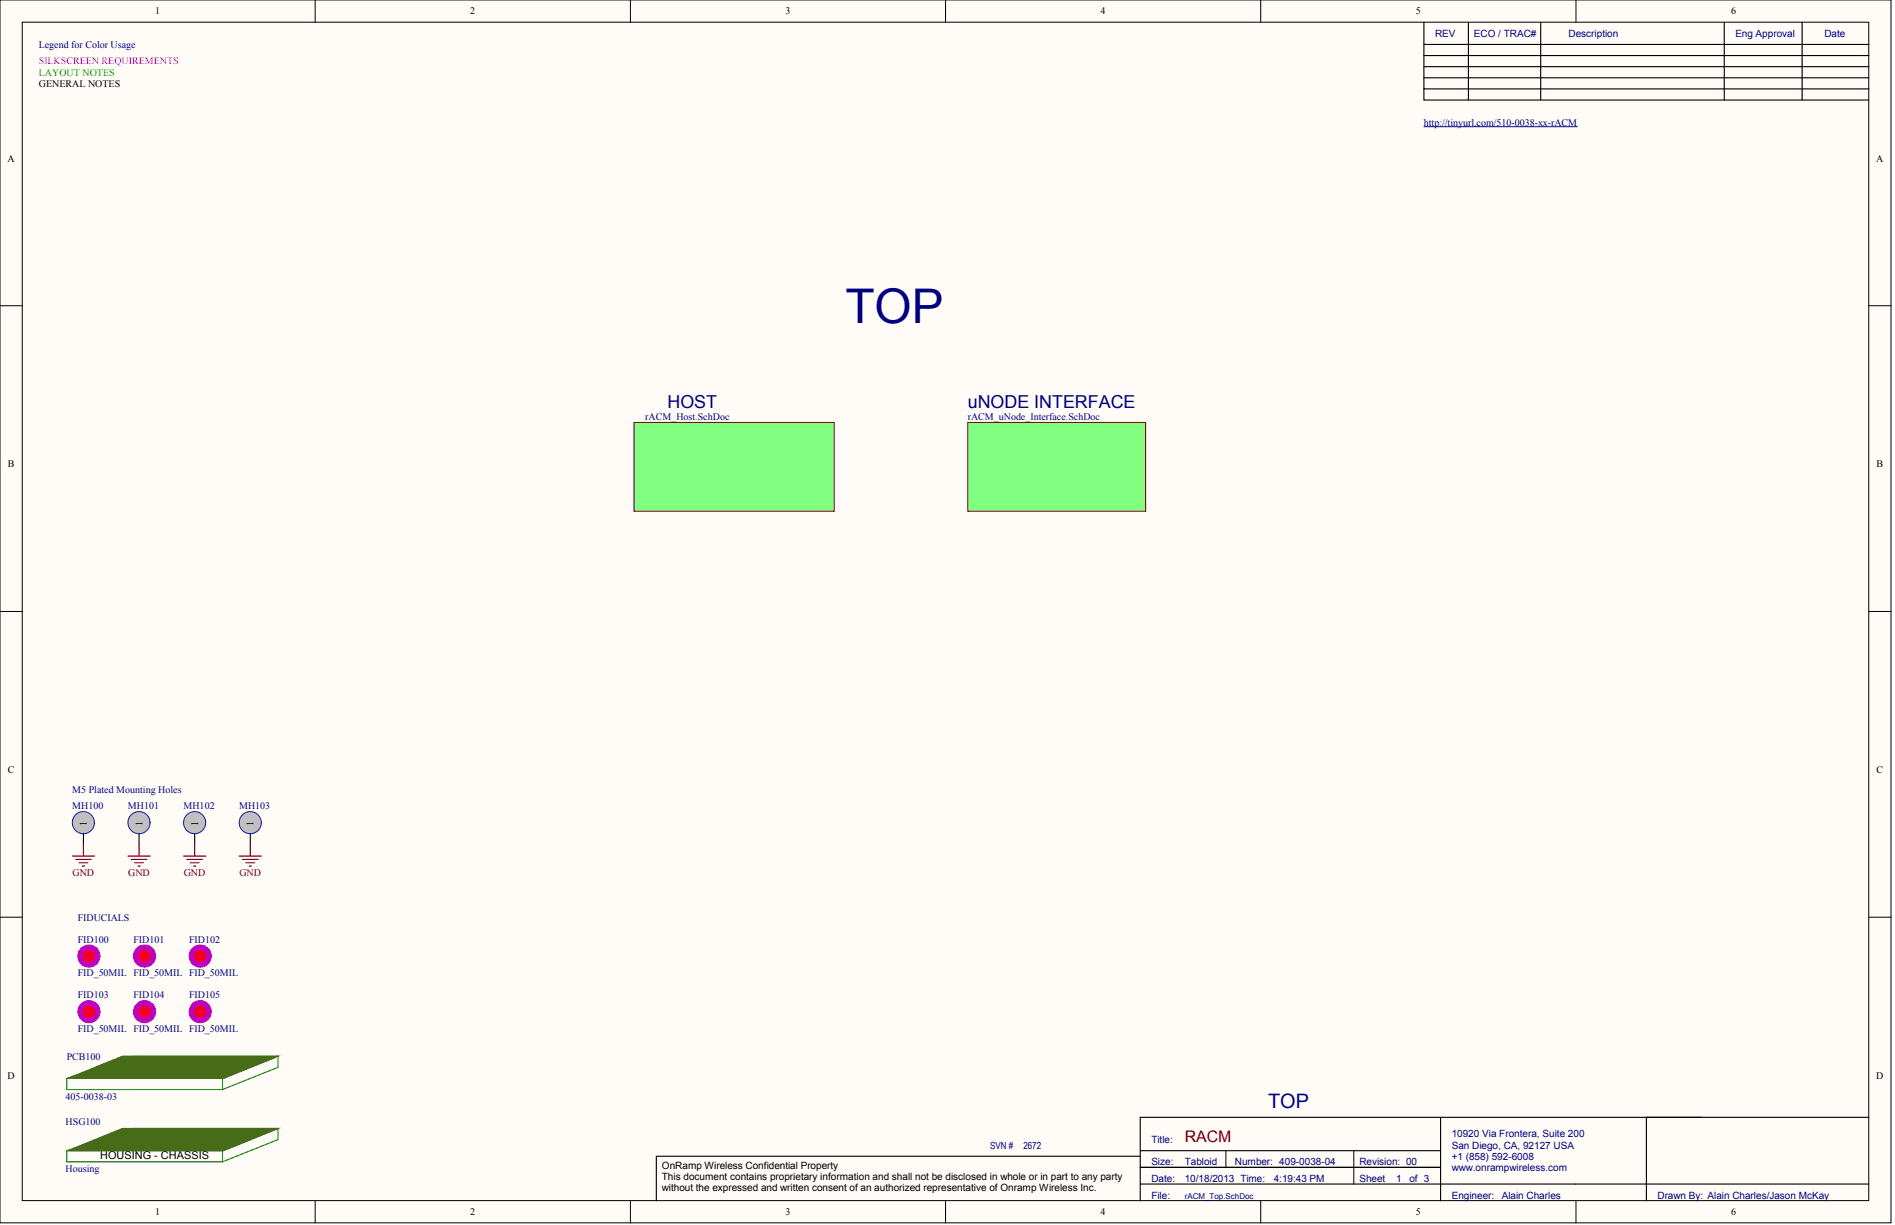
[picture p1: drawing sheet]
<svg xmlns="http://www.w3.org/2000/svg" width="720mm" height="465mm" viewBox="0 0 720 465" stroke-linecap="round" stroke-linejoin="round" font-family="sans-serif">
<g fill="#fffcf8" stroke="#000" stroke-width=".38">
<path d="M0 0h718.5v464.5h-718.5z"/>
<path d="M8.5 8.4h701.5v447.7h-701.5z"/>
</g>
<g fill="none" stroke="#000" stroke-width=".38">
<path d="M119.7 0v8.4M239.5 0v8.4M359.3 0v8.4M479 0v8.4M598.8 0v8.4M0 116.1h8.5M710.1 116.1h8.4M0 232.3h8.5M710.1 232.3h8.4M0 348.4h8.5M710.1 348.4h8.4M465.8 437.1v6.3"/>
<path d="M514.4 437.1v12.7M119.7 456.1v8.4M239.5 456.1v8.4M359.3 456.1v8.4M479 456.1v8.4M598.8 456.1v8.4"/>
</g>
<g fill="none" stroke="#000" stroke-width=".42">
<path d="M541 8.4v8.5h169.1M541 16.9v4.2h169.1M557.9 8.4v29.6M585.4 8.4v29.6M655.1 8.4v29.6M684.7 8.4v29.6M541 21.1v4.2h169.1M541 25.3v4.2h169.1M541 29.5v4.3h169.1M541 33.8v4.2h169.1M433.2 439.2h-183.8v16.9M433.2 437.1h114.2"/>
<path d="M547.4 424.4v31.7M646.7 424.4h-213.5v31.7M710.1 424.4h-84.5v31.7M433.2 449.8h276.9M433.2 443.4h114.2"/>
</g>
<g fill="#80ff80" stroke="#800000" stroke-width=".38">
<path d="M240.9 160.5h76.1v33.7h-76.1z"/>
<path d="M367.7 160.5h67.6v33.7h-67.6z"/>
</g>
<g fill="#bf00bf" stroke="#bf00bf" stroke-width=".38">
<circle cx="33.8" cy="363.2" r="4.2"/>
<circle cx="54.9" cy="363.2" r="4.2"/>
<circle cx="76.1" cy="363.2" r="4.2"/>
<circle cx="33.8" cy="384.3" r="4.2"/>
<circle cx="54.9" cy="384.3" r="4.2"/>
<circle cx="76.1" cy="384.3" r="4.2"/>
</g>
<g fill="#f00" stroke="#f00" stroke-width=".38">
<circle cx="33.8" cy="363.2" r="2.09"/>
<circle cx="54.9" cy="363.2" r="2.09"/>
<circle cx="76.1" cy="363.2" r="2.09"/>
<circle cx="33.8" cy="384.3" r="2.09"/>
<circle cx="54.9" cy="384.3" r="2.09"/>
<circle cx="76.1" cy="384.3" r="2.09"/>
</g>
<path d="M25.4 409.6h59.1v4.3h-59.1zM25.4 409.6l25.3-8.4h55v4.2l-21.2 8.5M105.7 401.2l-21.2 8.4M25.4 437.1h59.1v4.2h-59.1zM25.4 437.1l25.3-8.5h55v4.3l-21.2 8.4M105.7 428.6l-21.2 8.5" fill="none" stroke="#008000" stroke-width=".42"/>
<g fill="#466c18" stroke="#466c18" stroke-width=".42">
<path d="M25.8 409.6l20.7-8.4h59.2l-20.7 8.4z" fill-rule="evenodd"/>
<path d="M25.8 437.1l20.7-8.5h59.2l-20.7 8.5z" fill-rule="evenodd"/>
</g>
<circle cx="31.7" cy="312.5" r="4.2" fill="#c0c0c0" stroke="#00f" stroke-width=".38"/>
<path d="M31.7 316.7v4.3" fill="none" stroke="#000" stroke-width=".42"/>
<path d="M27.5 325.2h8.4M28.7 326.4h6M30 327.7h3.4M31.3 329h.8M31.7 321v4.2" fill="none" stroke="#800000" stroke-width=".42"/>
<circle cx="52.8" cy="312.5" r="4.2" fill="#c0c0c0" stroke="#00f" stroke-width=".38"/>
<path d="M52.8 316.7v4.3" fill="none" stroke="#000" stroke-width=".42"/>
<path d="M48.6 325.2h8.5M49.9 326.4h5.9M51.1 327.7h3.4M52.4 329h.9M52.8 321v4.2" fill="none" stroke="#800000" stroke-width=".42"/>
<circle cx="73.9" cy="312.5" r="4.2" fill="#c0c0c0" stroke="#00f" stroke-width=".38"/>
<path d="M74 316.7v4.3" fill="none" stroke="#000" stroke-width=".42"/>
<path d="M69.7 325.2h8.5M71 326.4h5.9M72.3 327.7h3.4M73.5 329h.9M74 321v4.2" fill="none" stroke="#800000" stroke-width=".42"/>
<circle cx="95.1" cy="312.5" r="4.2" fill="#c0c0c0" stroke="#00f" stroke-width=".38"/>
<path d="M95.1 316.7v4.3" fill="none" stroke="#000" stroke-width=".42"/>
<path d="M90.9 325.2h8.4M92.1 326.4h6M93.4 327.7h3.4M94.7 329h.8M95.1 321v4.2" fill="none" stroke="#800000" stroke-width=".42"/>
<path d="M541 48.1h58.3" fill="none" stroke="#000080" stroke-width=".38"/>
<text font-size="18.2" fill="#000080" x="321.2" y="122.8">TOP</text>
<text font-size="7.6" fill="#000080" x="481.8" y="420.7">TOP</text>
<g font-size="6.8" fill="#000080">
<text x="253.6" y="154.8">HOST</text>
<text x="367.7" y="154.8">uNODE INTERFACE</text>
</g>
<text font-size="6" fill="#800000" x="450.1" y="433.7">RACM</text>
<text font-size="4.1" x="38" y="440.4">HOUSING - CHASSIS</text>
<g font-size="3.8">
<text x="58.9" y="5.5">1</text>
<text x="178.7" y="5.5">2</text>
<text x="298.4" y="5.5">3</text>
<text x="418.2" y="5.5">4</text>
<text x="537.9" y="5.5">5</text>
<text x="657.7" y="5.5">6</text>
<text x="14.8" y="32.9">GENERAL NOTES</text>
<text x="2.8" y="61.4">A</text>
<text x="712.9" y="61.4">A</text>
<text x="3" y="177.6">B</text>
<text x="713.1" y="177.6">B</text>
<text x="3" y="293.7">C</text>
<text x="713.1" y="293.7">C</text>
<text x="33" y="313.8" transform="rotate(-90 33 313.8)">1</text>
<text x="54.1" y="313.8" transform="rotate(-90 54.1 313.8)">1</text>
<text x="75.2" y="313.8" transform="rotate(-90 75.2 313.8)">1</text>
<text x="96.4" y="313.8" transform="rotate(-90 96.4 313.8)">1</text>
<text x="2.8" y="409.8">D</text>
<text x="712.9" y="409.8">D</text>
<text x="251.5" y="443.9">OnRamp Wireless Confidential Property</text>
<text x="251.5" y="448.1">This document contains proprietary information and shall not be disclosed in whole or in part to any party</text>
<text x="251.5" y="452.3">without the expressed and written consent of an authorized representative of Onramp Wireless Inc.</text>
<text x="58.9" y="461.6">1</text>
<text x="178.7" y="461.6">2</text>
<text x="298.4" y="461.6">3</text>
<text x="418.2" y="461.6">4</text>
<text x="537.9" y="461.6">5</text>
<text x="657.7" y="461.6">6</text>
</g>
<g font-size="3.8" fill="#000080">
<text x="545.2" y="14">REV</text>
<text x="560" y="14">ECO / TRAC#</text>
<text x="596" y="14">Description</text>
<text x="659.4" y="14">Eng Approval</text>
<text x="693.2" y="14">Date</text>
<text x="14.8" y="18.1">Legend for Color Usage</text>
<text x="541" y="47.7">http://tinyurl.com/510-0038-xx-rACM</text>
<text x="245.2" y="159.6">rACM_Host.SchDoc</text>
<text x="367.7" y="159.6">rACM_uNode_Interface.SchDoc</text>
<text x="27.5" y="301.1">M5 Plated Mounting Holes</text>
<text x="27.5" y="307.4">MH100</text>
<text x="48.6" y="307.4">MH101</text>
<text x="69.7" y="307.4">MH102</text>
<text x="90.9" y="307.4">MH103</text>
<text x="29.6" y="349.7">FIDUCIALS</text>
<text x="29.6" y="358.1">FID100</text>
<text x="50.7" y="358.1">FID101</text>
<text x="71.9" y="358.1">FID102</text>
<text x="29.6" y="370.8">FID_50MIL FID_50MIL FID_50MIL</text>
<text x="29.6" y="379.2">FID103</text>
<text x="50.7" y="379.2">FID104</text>
<text x="71.9" y="379.2">FID105</text>
<text x="29.6" y="391.9">FID_50MIL FID_50MIL FID_50MIL</text>
<text x="25.4" y="402.5">PCB100</text>
<text x="24.9" y="417.7">405-0038-03</text>
<text x="24.9" y="427.4">HSG100</text>
<text x="437.5" y="434.2">Title:</text>
<text x="551.6" y="436.3">San Diego, CA, 92127 USA</text>
<text x="551.6" y="432.1">10920 Via Frontera, Suite 200</text>
<text x="437.5" y="442.6">Size:</text>
<text x="450.1" y="442.6">Tabloid</text>
<text x="469.2" y="442.6">Number: 409-0038-04</text>
<text x="516.5" y="442.6">Revision: 00</text>
<text x="551.6" y="440.5">+1 (858) 592-6008</text>
<text x="24.9" y="445.1">Housing</text>
<text x="437.5" y="449">Date:</text>
<text x="450.1" y="449">10/18/2013 Time:</text>
<text x="484" y="449">4:19:43 PM</text>
<text x="516.5" y="449">Sheet</text>
<text x="530.5" y="449">1</text>
<text x="535.5" y="449">of 3</text>
<text x="551.6" y="444.7">www.onrampwireless.com</text>
<text x="437.5" y="455.3">File:</text>
<text x="551.6" y="455.3">Engineer:</text>
<text x="570.6" y="455.3">Alain Charles</text>
<text x="629.8" y="455.3">Drawn By: Alain Charles/Jason McKay</text>
</g>
<text font-size="3.8" fill="#f0f" x="14.8" y="24.5">SILKSCREEN REQUIREMENTS</text>
<text font-size="3.8" fill="#00bf00" x="14.8" y="28.7">LAYOUT NOTES</text>
<g font-size="3.8" fill="#800000">
<text x="27.6" y="332.8">GND</text>
<text x="48.7" y="332.8">GND</text>
<text x="69.8" y="332.8">GND</text>
<text x="91" y="332.8">GND</text>
</g>
<g font-size="3.7" fill="#000080">
<text x="376.2" y="436.3">SVN #</text>
<text x="388.9" y="436.3">2672</text>
</g>
<text font-size="3" fill="#000080" x="450.1" y="455.5">rACM_Top.SchDoc</text>
</svg>
